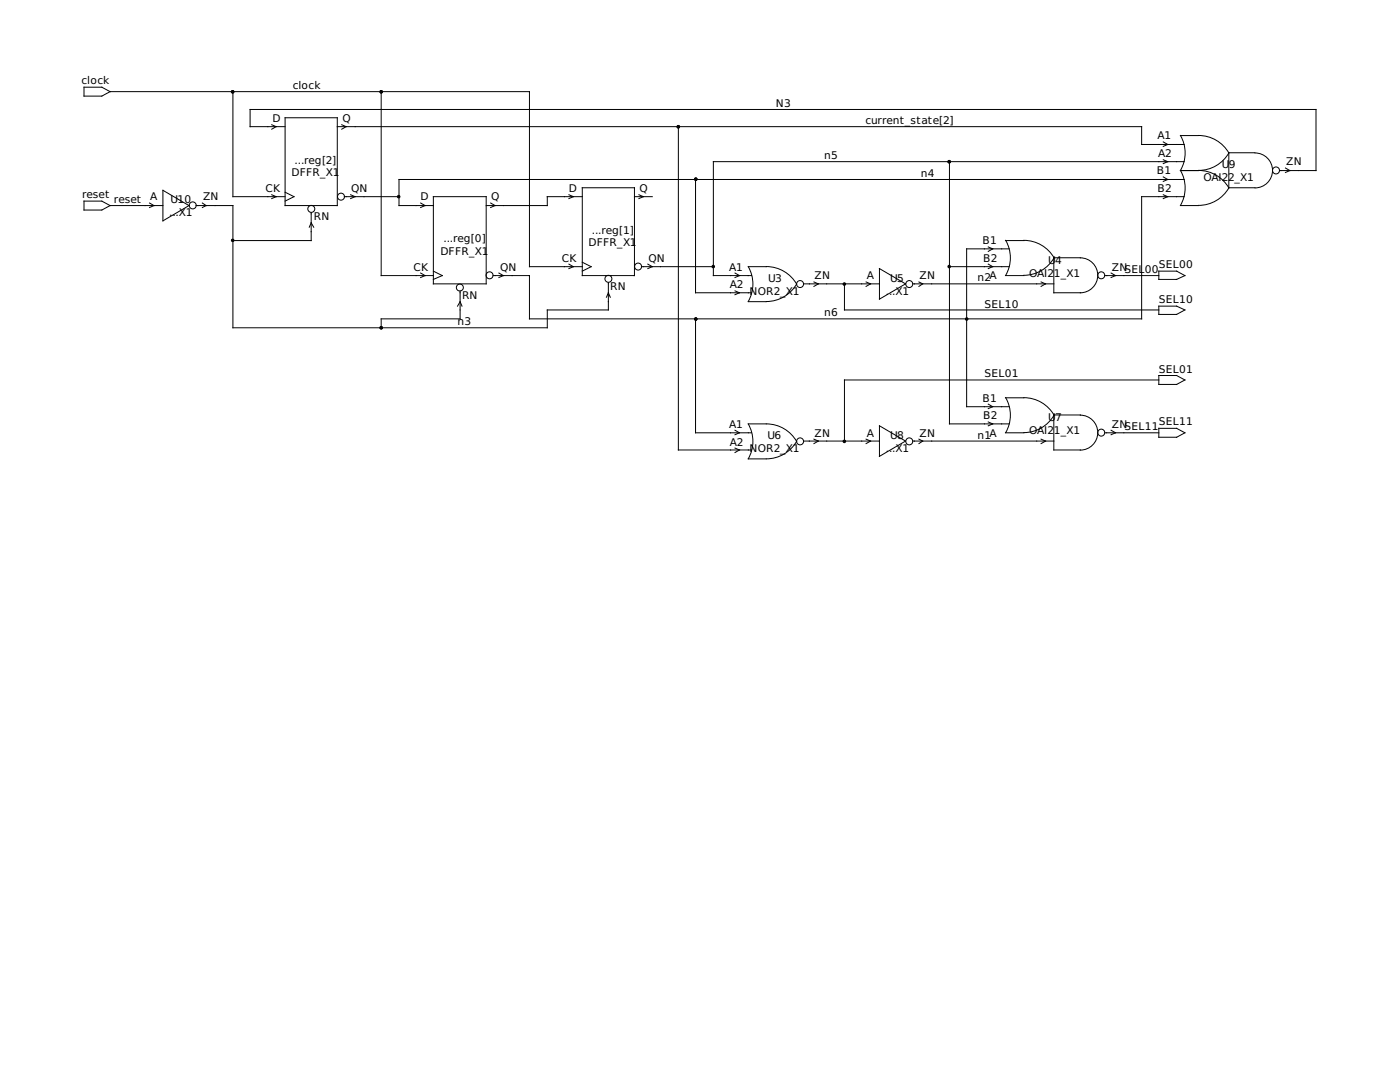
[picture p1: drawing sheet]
<svg xmlns="http://www.w3.org/2000/svg" width="279mm" height="216mm" viewBox="0 0 279 216" stroke-linecap="round" stroke-linejoin="round" font-family="sans-serif">
<g fill="none" stroke="#000" stroke-width=".2">
<path d="M16.8 17.4h3.5l1.7 .9-1.7 .9h-3.5zM22 18.3h83.7v34.9h10.5M46.5 18.3v20.9h10.4M76.1 18.3v36.7h10.4M32.5 38l5.2 3-5.2 3.1zM54.2 24.9l.9 .4-.9 .5M54.2 38.9l.9 .3-.9 .4M56.9 25.3h-7v-3.5h212.7v12.2h-7.2M56.9 23.5h10.4v17.5h-10.4zM56.9 38.4l1.8 .8-1.8 .9M67.3 25.3h160.5v3.5h8.5M68.2 24.9l.9 .4-.9 .5"/>
<path d="M68.7 39.2h10.9M70 38.9l.9 .3-.9 .4M86.5 39.2h10.5v17.4h-10.5zM113.5 38.9l.9 .3-.9 .4M116.2 37.5h10.4v17.5h-10.4zM116.2 39.2h-7v1.8h-12.2M126.6 39.2h3.6M127.5 38.9l.9 .3-.9 .4M135.4 25.3v64.5h14.6M138.8 35.8v22.6h11.2M189.5 32.3v52.3h11.9M232.2 38.9l.8 .3-.8 .4"/>
<path d="M232.2 35.3l.8 .5-.8 .4M232.2 31.9l.8 .4-.8 .3M232.2 28.3l.8 .5-.8 .4M235.6 34h3.5M235.6 34a7 7 0 0 1 0 7M236.3 35.8h-156.7v5.2h6.9M236.3 32.3h-93.9v22.7h7.6M236.3 39.2h-8.5v24.4h-122.1v-8.6h-7.3M239.1 27.1l-3.5-.1a7 7 0 0 1 0 7M239.2 27a7 7 0 0 1 6 3.5 7 7 0 0 1-6 3.5 7 7 0 0 1 6 3.5 7 7 0 0 1-6 3.5M250.4 30.5h-5.2v7h5.2M250.5 30.5a3.5 3.5 0 0 1 3.5 3.5 3.5 3.5 0 0 1-3.5 3.5"/>
<path d="M256.5 33.5l.9 .5-.9 .4M16.8 40.1h3.5l1.7 .9-1.7 .9h-3.5zM22 41h10.5M29.8 40.5l.9 .5-.9 .4M39.1 41h7.4v24.4h62.7v-3.6h12.2v-5.4M40.4 40.5l.7 .5-.7 .4M61.7 45.3l.4-.9 .5 .9M62.1 42.4v5.6h-15.6M83.9 40.5l.9 .5-.9 .4M83.9 54.5l.9 .5-.9 .4M86.5 54.1l1.8 .9-1.8 .8M91.8 58v5.6h-15.7v1.8"/>
<path d="M97.9 40.5l.9 .5-.9 .4M99.6 54.5l.9 .5-.9 .4M113.5 52.7l.9 .5-.9 .4M116.2 52.3l1.8 .9-1.8 .9M121 59.3l.4-.9 .4 .9M128 53.2h14.4M129.3 52.7l.9 .5-.9 .4M146.7 54.5l.9 .5-.9 .4M146.7 58l.9 .4-.9 .4M149.3 53.2a7 7 0 0 1 0 7M149.4 53.2h3.5M152.9 53.2a7 7 0 0 1 6.1 3.5 7 7 0 0 1-6.1 3.5"/>
<path d="M160.4 56.6h15.1M162.4 56.3l.9 .3-.9 .6M168.5 56.6v5.2h62.8M172.8 56.3l.9 .3-.9 .6M175.5 53.6l5.2 3-5.2 3.1zM182.1 56.6h28.2M183.4 56.3l.8 .3-.8 .6M189.5 53.2h11.9M197.2 49.3l.9 .4-.9 .5M197.2 52.7l.9 .5-.9 .4M200.7 48h3.6M200.7 55h3.6"/>
<path d="M200.7 48a7 7 0 0 1 0 6.9M201.4 49.7h-8.5v31.5h8.5M204.3 48a7 7 0 0 1 6.1 3.4 7 7 0 0 1-6.1 3.5M207.8 56.3l.9 .3-.9 .6M215.6 51.4a3.5 3.5 0 0 1 3.5 3.5 3.5 3.5 0 0 1-3.5 3.5M215.6 51.4h-5.3v7h5.3M220.5 55h10.8M221.7 54.5l.9 .5-.9 .4M231.3 54.1h3.5l1.7 .9-1.7 .8h-3.5zM235.6 41h3.5M91.3 61.1l.5-.9 .4 .9M138.8 63.6v22.8h11.2"/>
<path d="M149.4 60.2h3.5M200.7 79.4h3.6M200.7 79.4a7 7 0 0 1 0 6.9M204.3 79.4a7 7 0 0 1 6.1 3.4 7 7 0 0 1-6.1 3.5M231.3 61.1h3.5l1.7 .7-1.7 .9h-3.5zM231.3 74.9h3.5l1.7 .9-1.7 .9h-3.5zM231.3 75.8h-62.8v12.2M146.7 85.9l.9 .5-.9 .3M146.7 89.4l.9 .4-.9 .5M149.3 84.6a13.5 13.5 0 0 1 6.1 .4 7 7 0 0 1 3.6 3.1 7 7 0 0 1-6.1 3.5h-3.6a7 7 0 0 0 0-7zM160.4 88h15.1M162.4 87.6l.9 .4-.9 .5"/>
<path d="M172.8 87.6l.9 .4-.9 .5M175.5 85l5.2 3-5.2 3.1zM182.1 88h28.2M183.4 87.6l.8 .4-.8 .5M197.2 80.6l.9 .6-.9 .3M197.2 84.2l.9 .4-.9 .4M200.7 86.4h3.6M207.8 87.6l.9 .4-.9 .5M215.6 82.8a3.5 3.5 0 0 1 3.5 3.5 3.5 3.5 0 0 1-3.5 3.5M215.6 82.8h-5.3v7h5.3M220.5 86.4h10.8M221.7 85.9l.9 .5-.9 .3"/>
<path d="M231.3 85.5h3.5l1.7 .9-1.7 .8h-3.5z"/>
<circle cx="68.1" cy="39.2" r=".7"/>
<circle cx="254.7" cy="34" r=".7"/>
<circle cx="38.5" cy="41" r=".7"/>
<circle cx="62.1" cy="41.7" r=".7"/>
<circle cx="91.8" cy="57.4" r=".7"/>
<circle cx="97.7" cy="54.9" r=".7"/>
<circle cx="121.4" cy="55.6" r=".7"/>
<circle cx="127.3" cy="53.2" r=".7"/>
<circle cx="159.7" cy="56.7" r=".7"/>
<circle cx="181.5" cy="56.7" r=".7"/>
<circle cx="219.8" cy="54.9" r=".7"/>
<circle cx="159.7" cy="88.1" r=".7"/>
<circle cx="181.5" cy="88.1" r=".7"/>
<circle cx="219.8" cy="86.3" r=".7"/>
</g>
<g fill="#000" stroke="#000" stroke-width=".2">
<circle cx="46.4" cy="18.3" r=".26"/>
<circle cx="76.1" cy="18.3" r=".26"/>
<circle cx="79.6" cy="39.2" r=".26"/>
<circle cx="135.4" cy="25.3" r=".26"/>
<circle cx="138.9" cy="35.8" r=".26"/>
<circle cx="189.4" cy="32.3" r=".26"/>
<circle cx="46.4" cy="48" r=".26"/>
<circle cx="142.3" cy="53.2" r=".26"/>
<circle cx="168.5" cy="56.7" r=".26"/>
<circle cx="189.4" cy="53.2" r=".26"/>
<circle cx="76.1" cy="65.4" r=".26"/>
<circle cx="138.9" cy="63.7" r=".26"/>
<circle cx="192.9" cy="63.7" r=".26"/>
<circle cx="168.5" cy="88.1" r=".26"/>
</g>
<g font-size="2.1">
<text x="16.3" y="16.8">clock</text>
<text x="58.4" y="17.8">clock</text>
<text x="154.8" y="21.3">N3</text>
<text x="54.4" y="24.4">D</text>
<text x="68.3" y="24.4">Q</text>
<text x="172.7" y="24.8">current_state[2]</text>
<text x="231" y="27.8">A1</text>
<text x="58.2" y="35.2">DFFR_X1</text>
<text x="58.8" y="32.6">...reg[2]</text>
<text x="164.5" y="31.8">n5</text>
<text x="183.8" y="35.3">n4</text>
<text x="230.9" y="34.8">B1</text>
<text x="231.1" y="31.4">A2</text>
<text x="243.8" y="33.5">U</text>
<text x="245.2" y="33.5">9</text>
<text x="256.7" y="33">ZN</text>
<text x="16.4" y="39.5">reset</text>
<text x="22.7" y="40.5">reset</text>
<text x="30" y="40">A</text>
<text x="34" y="40.5">U10</text>
<text x="40.5" y="40">ZN</text>
<text x="53" y="38.4">CK</text>
<text x="70.1" y="38.4">QN</text>
<text x="83.9" y="40">D</text>
<text x="98" y="40">Q</text>
<text x="113.5" y="38.4">D</text>
<text x="127.6" y="38.4">Q</text>
<text x="231" y="38.4">B2</text>
<text x="240.2" y="36.1">OAI22_X1</text>
<text x="33.8" y="43.1">...X1</text>
<text x="62.6" y="43.9">RN</text>
<text x="118.1" y="46.6">...reg[1]</text>
<text x="82.5" y="54">CK</text>
<text x="87.9" y="50.9">DFFR_X1</text>
<text x="88.5" y="48.4">...reg[0]</text>
<text x="99.8" y="54">QN</text>
<text x="112.1" y="52.2">CK</text>
<text x="117.5" y="49.1">DFFR_X1</text>
<text x="129.4" y="52.2">QN</text>
<text x="145.5" y="54">A1</text>
<text x="196.1" y="48.8">B1</text>
<text x="196.2" y="52.2">B2</text>
<text x="209.2" y="52.7">U</text>
<text x="210.6" y="52.7">4</text>
<text x="221.9" y="54">ZNSEL</text>
<text x="231.3" y="53.5">SEL00</text>
<text x="92.2" y="59.7">RN</text>
<text x="121.8" y="57.9">RN</text>
<text x="145.7" y="57.5">A2</text>
<text x="149.6" y="58.8">NOR2_X1</text>
<text x="153.3" y="56.3">U3</text>
<text x="162.6" y="55.8">ZN</text>
<text x="173" y="55.8">A</text>
<text x="176.8" y="58.8">...X1</text>
<text x="177.7" y="56.3">U5</text>
<text x="183.5" y="55.8">ZN</text>
<text x="195.1" y="56.1">n2A</text>
<text x="205.4" y="55.2">OAI2</text>
<text x="210.3" y="55.2">1_X1</text>
<text x="228.5" y="54.5">00</text>
<text x="91.3" y="64.9">n3</text>
<text x="164.5" y="63.1">n6</text>
<text x="196.5" y="61.5">SEL10</text>
<text x="231.3" y="60.5">SEL10</text>
<text x="196.5" y="75.3">SEL01</text>
<text x="231.3" y="74.4">SEL01</text>
<text x="196.1" y="80.1">B1</text>
<text x="196.2" y="83.7">B2</text>
<text x="145.5" y="85.3">A1</text>
<text x="145.7" y="88.9">A2</text>
<text x="153.2" y="87.6">U6</text>
<text x="162.6" y="87.1">ZN</text>
<text x="173" y="87.1">A</text>
<text x="177.7" y="87.6">U8</text>
<text x="183.5" y="87.1">ZN</text>
<text x="195.1" y="87.5">n1A</text>
<text x="205.4" y="86.6">OAI2</text>
<text x="209.2" y="84.1">U</text>
<text x="210.3" y="86.6">1_X1</text>
<text x="210.6" y="84.1">7</text>
<text x="221.9" y="85.3">ZNSEL11SEL11</text>
<text x="149.6" y="90.2">NOR2_X1</text>
<text x="176.8" y="90.2">...X1</text>
</g>
</svg>
